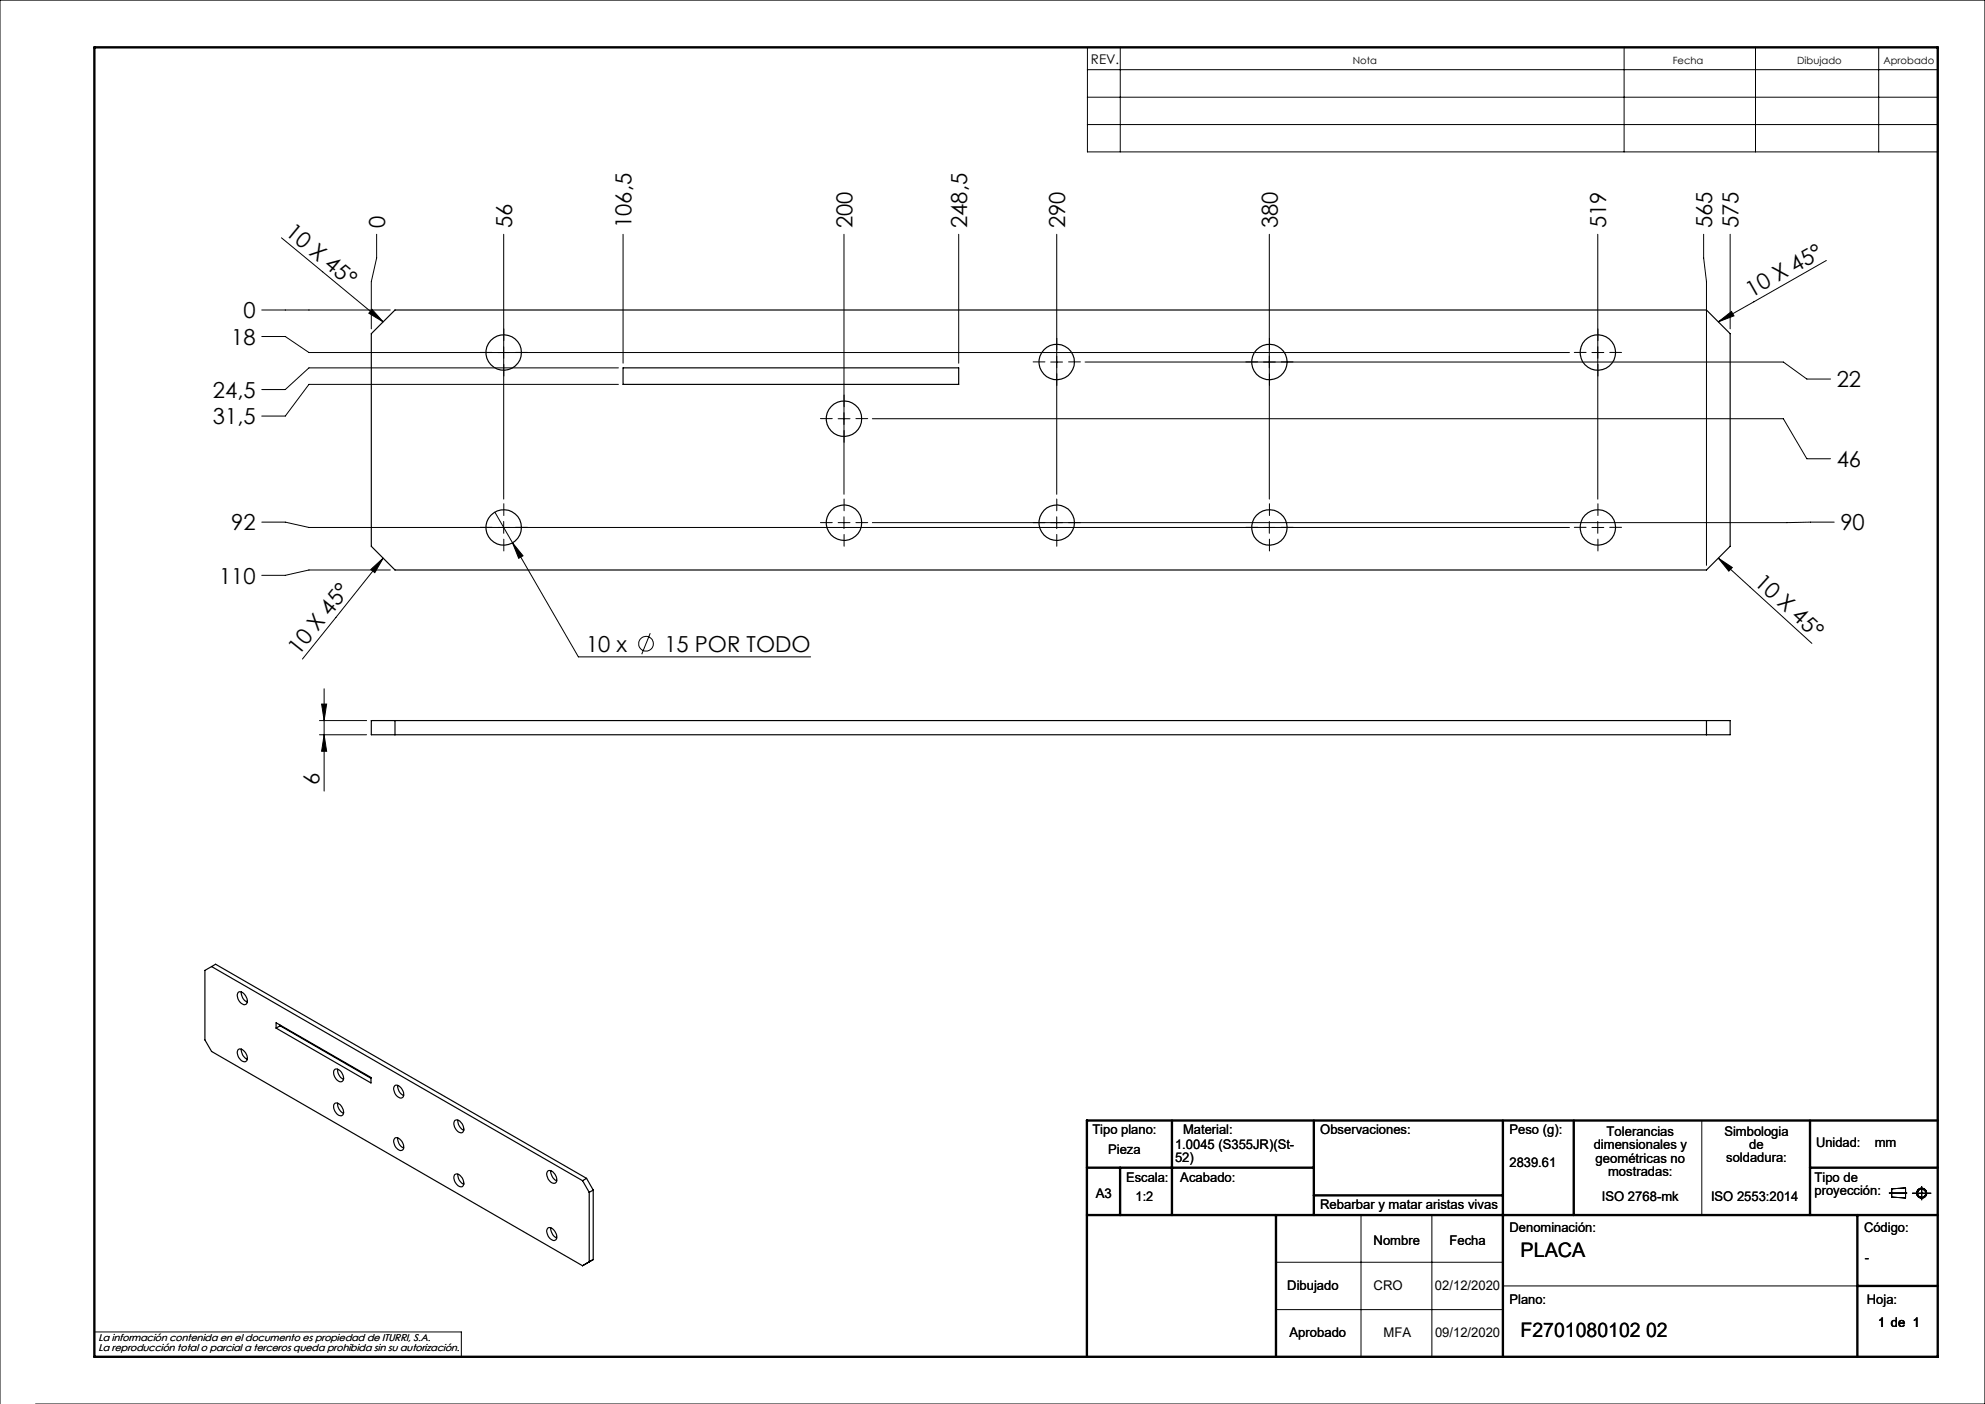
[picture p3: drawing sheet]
<svg xmlns="http://www.w3.org/2000/svg" width="420mm" height="297mm" viewBox="0 0 420 297" stroke-linecap="round" stroke-linejoin="round" font-family="sans-serif">
<g fill="none" stroke="#000" stroke-width=".21">
<path d="M230.1 10h179.9v22.1h-179.9zM230.1 14.7h179.9M237 10v22.1M343.6 10v22.1M371.4 10v22.1M397.5 10v22.1M230.1 20.6h179.9M230.1 26.3h179.9M59.5 50.3l21.6 17.8M79.7 49.6v5l-1.1 5v10M106.6 49.6v56M131.8 49.6v27.2"/>
<path d="M178.6 49.6v55M202.8 49.6v27.2M223.6 49.6v55M268.6 49.6v56M338.1 49.6v56M360.5 49.6v5l.6 5v60M366.1 49.6v20M386.4 55.1l-22.8 13M55.4 71.2h5l5 3.4h266.7M55.4 65.6h27.2M78.7 65.4l2.4 2.7-3.1-1.9zM130.8 77.8h-65.4l-5 4.6h-5"/>
<path d="M222.3 76.6h2.5M229.6 76.6h147.7l5 3.6h5M336.8 74.6h2.5M363.6 68.1l2.8-2.2 .5 .9zM130.8 81.3h-65.4l-5 6.7h-5M177.3 88.6h2.5M184.6 88.6h192.7l5 8.4h5M55.4 110.5h5l5 1.1h266.7M81.1 118.1l-17.1 21.3M104.7 108.3l3.7 6.5M106.6 110.3v2.5M108.4 114.8l2.3 2.8-1 .5z"/>
<path d="M108.4 114.8l14 24.2h49.1M177.3 110.6h2.5M178.6 109.3v2.5M223.6 109.3v2.5M268.6 110.3v2.5M336.8 111.6h2.5M338.1 110.3v2.5M363.6 118.1l2.9 1.9-.7 .8zM363.6 118.1l19.8 18M388.1 110.5l-203.5 .1M78.5 120.5l2.6-2.4-1.8 3zM82.6 120.6h-17.2l-5 1.1h-5"/>
<path d="M137.6 133.9l-1.8 4.5M67.6 155.4h10M67.6 152.4h10M68.1 148.9h1l-.5 3.5zM68.6 155.4l.5 3.5h-1zM68.6 145.7v21.7M360.1 237v20M288 257v30M303 257v30M399.7 252.4h3.8M400.3 251.5l2.9-.2v2.1l-2.9-.2zM404.6 252.4h4"/>
<path d="M406.6 251v2.8M270 267h48M270 277h48M318 272h75M0 297v-297h420v297h-412.5M20 281.8h77.6v5.2"/>
<circle cx="136.7" cy="136.2" r="1.56"/>
<circle cx="406.6" cy="252.4" r=".86"/>
<circle cx="406.6" cy="252.4" r="1.07"/>
</g>
<g fill="none" stroke="#000" stroke-width=".5">
<path d="M20 10h390v277h-390zM248 237v20M278 237v20M318 237v50M333 237v20M383 237v20M410 237h-180v50M230 257h180M230 247h48M237 247v10M270 257v30M278 252.9h40"/>
<path d="M383 247h27M393 257v30M393 272h17"/>
</g>
<g fill="none" stroke="#000" stroke-width=".21" stroke-dasharray="15.2 1.3 1.3 1.3">
<path d="M104.1 74.6h-2.5M106.6 72.1v-2.5M106.6 77.1v2.5M109.1 74.6h2.5M221.1 76.6h-2.5M223.6 74.1v-2.5M223.6 79.1v2.5M226.1 76.6h2.5M266.1 76.6h-2.5M268.6 74.1v-2.5M268.6 79.1v2.5M271.1 76.6h2.5"/>
<path d="M335.6 74.6h-2.5M338.1 72.1v-2.5M338.1 77.1v2.5M340.6 74.6h2.5M176.1 88.6h-2.5M178.6 86.1v-2.5M178.6 91.1v2.5M181.1 88.6h2.5M104.1 111.6h-2.5M106.6 109.1v-2.5M106.6 114.1v2.5M109.1 111.6h2.5"/>
<path d="M176.1 110.6h-2.5M178.6 108.1v-2.5M178.6 113.1v2.5M181.1 110.6h2.5M221.1 110.6h-2.5M223.6 108.1v-2.5M223.6 113.1v2.5M226.1 110.6h2.5M266.1 111.6h-2.5M268.6 109.1v-2.5M268.6 114.1v2.5M271.1 111.6h2.5"/>
<path d="M335.6 111.6h-2.5M338.1 109.1v-2.5M338.1 114.1v2.5M340.6 111.6h2.5"/>
</g>
<g fill="#000">
<path d="M78.7 65.4l2.4 2.7-3.1-1.9zM363.6 68.1l2.8-2.2 .5 .9zM78.5 120.5l2.6-2.4-1.8 3zM108.4 114.8l2.3 2.8-1 .5zM363.6 118.1l2.9 1.9-.7 .8z"/>
<path d="M68.6 155.4l.5 3.5h-1zM68.1 148.9h1l-.5 3.5z"/>
</g>
<g fill="none" stroke="#000" stroke-width=".25">
<path d="M78.6 70.6l5-5h277.5l5 5v45l-5 5h-277.5l-5-5zM131.8 77.8h71v3.5h-71zM78.6 152.4h287.5v3h-287.5zM83.6 152.4v3M361.1 152.4v3M44.8 204.5l-1.4 .8v14.7l1.4 2.4 78.5 45.4M44.8 204.5l78.5 45.3M44.8 204.5l.8-.5 78.5 45.3M50.5 209.9a1.74 1.74 0 0 1 1.8 1.9 .68 .68 0 0 1-.4 .7 .68 .68 0 0 1-.8-.2 1.82 1.82 0 0 1-.6-2.4zM51.1 209.8a2.12 2.12 0 0 0 1.2 2.2M58.4 216.4l20.1 11.5v1.2l-20.1-11.6zM59.3 217l-.9 .5"/>
<path d="M59.3 217l19.2 11.1M59.3 216.8v.2M50.5 222a1.74 1.74 0 0 1 1.8 1.9 .68 .68 0 0 1-.4 .7 .68 .68 0 0 1-.8-.2 1.82 1.82 0 0 1-.6-2.4zM51.1 221.9a2.12 2.12 0 0 0 1.2 2.2M70.9 226.2a1.74 1.74 0 0 1 1.6 2.5 1.18 1.18 0 0 1-1.6-.8l-.3-.9v-.5zM70.9 233.4a1.62 1.62 0 0 1 1.8 1.6 .78 .78 0 0 1-.5 1 .78 .78 0 0 1-1-.4 1.67 1.67 0 0 1-.3-2.2zM71.4 226.2a2.27 2.27 0 0 0 1.3 2.1M71.4 233.4a2.27 2.27 0 0 0 1.3 2.1M83.6 229.6a1.74 1.74 0 0 1 1.8 1.9 .68 .68 0 0 1-.4 .8 .68 .68 0 0 1-.8-.3 1.82 1.82 0 0 1-.6-2.4zM84.2 229.6a2.12 2.12 0 0 0 1.2 2.1M96.2 237.1a1.1 1.1 0 0 1 1.6 .6 1.38 1.38 0 0 1 0 1.9 1.87 1.87 0 0 1-1.6-2.5zM96.9 237a2.2 2.2 0 0 0 1.2 2.1"/>
<path d="M83.6 240.7a1.74 1.74 0 0 1 1.8 1.9 .68 .68 0 0 1-.4 .8 .68 .68 0 0 1-.8-.3 1.82 1.82 0 0 1-.6-2.4zM84.2 240.7a2.12 2.12 0 0 0 1.2 2.1M96.2 248.5a1.1 1.1 0 0 1 1.6 .7 1.38 1.38 0 0 1 0 1.8 1.87 1.87 0 0 1-1.6-2.5zM96.9 248.4a2.12 2.12 0 0 0 1.2 2.1M116 259.7a1.74 1.74 0 0 1 1.8 2 .68 .68 0 0 1-.4 .7 .68 .68 0 0 1-.8-.3 1.82 1.82 0 0 1-.6-2.4zM116 247.7a1.68 1.68 0 0 1 1.8 1.9 .68 .68 0 0 1-.4 .7 .68 .68 0 0 1-.8-.2 1.82 1.82 0 0 1-.6-2.4zM116.6 247.6a2.27 2.27 0 0 0 1.2 2.2M116.6 259.7a2.27 2.27 0 0 0 1.2 2.2M123.3 249.8l1.4 2.4M124.1 249.3l-.8 .5M124.1 249.3l1.4 2.4M124.7 252.2v14.7"/>
<path d="M125.5 251.7l-.8 .5M125.5 251.7v14.7M124.7 266.9l-1.4 .9M125.5 266.4l-.8 .5M125.5 266.4l-2.2 1.4"/>
<circle cx="106.6" cy="74.6" r="3.7"/>
<circle cx="223.6" cy="76.6" r="3.8"/>
<circle cx="268.6" cy="76.6" r="3.8"/>
<circle cx="338.1" cy="74.6" r="3.8"/>
<circle cx="178.6" cy="88.6" r="3.8"/>
<circle cx="106.6" cy="111.6" r="3.7"/>
<circle cx="178.6" cy="110.6" r="3.7"/>
<circle cx="223.6" cy="110.6" r="3.7"/>
<circle cx="268.6" cy="111.6" r="3.8"/>
<circle cx="338.1" cy="111.6" r="3.8"/>
</g>
<g font-size="4.7">
<text x="60.2" y="49.5" transform="rotate(40 60.2 49.5)">10 X 45°</text>
<text x="81.5" y="48.3" transform="rotate(-90 81.5 48.3)">0</text>
<text x="108.4" y="48.3" transform="rotate(-90 108.4 48.3)">56</text>
<text x="133.6" y="48.3" transform="rotate(-90 133.6 48.3)">106,5</text>
<text x="180.4" y="48.3" transform="rotate(-90 180.4 48.3)">200</text>
<text x="204.6" y="48.3" transform="rotate(-90 204.6 48.3)">248,5</text>
<text x="225.4" y="48.3" transform="rotate(-90 225.4 48.3)">290</text>
<text x="270.4" y="48.3" transform="rotate(-90 270.4 48.3)">380</text>
<text x="339.9" y="48.3" transform="rotate(-90 339.9 48.3)">519</text>
<text x="362.2" y="48.3" transform="rotate(-90 362.2 48.3)">565</text>
<text x="367.9" y="48.3" transform="rotate(-90 367.9 48.3)">575</text>
<text x="370.6" y="62.9" transform="rotate(-30 370.6 62.9)">10 X 45°</text>
<text x="51.5" y="67.3">0</text>
<text x="48.9" y="72.9">18</text>
<text x="388.6" y="81.9">22</text>
<text x="45.1" y="84.2">24,5</text>
<text x="45.1" y="89.8">31,5</text>
<text x="388.6" y="98.8">46</text>
<text x="48.9" y="112.2">92</text>
<text x="389.4" y="112.2">90</text>
<text x="46.3" y="123.4">110</text>
<text x="371" y="123.5" transform="rotate(42 371 123.5)">10 X 45°</text>
<text x="124" y="137.9">10 x</text>
<text x="140.6" y="137.9">15 POR TODO</text>
<text x="63.2" y="138.8" transform="rotate(-51 63.2 138.8)">10 X 45°</text>
<text x="67.6" y="166" transform="rotate(-90 67.6 166)">6</text>
</g>
<g font-size="4.2">
<text x="321.7" y="265.9">PLACA</text>
<text x="321.7" y="282.8">F2701080102 02</text>
</g>
<g font-size="2.8">
<text x="230.8" y="13.6">REV.</text>
<text x="231.1" y="239.9">Tipo plano:</text>
<text x="250.3" y="239.9">Material:</text>
<text x="279.3" y="239.9">Observaciones:</text>
<text x="319.4" y="239.9">Peso (g):</text>
<text x="234.5" y="244.1">Pieza</text>
<text x="248.6" y="243">1.0045 (S355JR)(St-</text>
<text x="248.6" y="245.8">52)</text>
<text x="337.2" y="243.1">dimensionales y</text>
<text x="337.6" y="246">geométricas no</text>
<text x="339.9" y="240.3">Tolerancias</text>
<text x="364.9" y="240.2">Simbologia</text>
<text x="365.3" y="245.9">soldadura:</text>
<text x="370.1" y="243">de</text>
<text x="384.2" y="242.7">Unidad:</text>
<text x="396.7" y="242.7">mm</text>
<text x="238.3" y="250">Escala:</text>
<text x="249.7" y="250">Acabado:</text>
<text x="319.4" y="246.9">2839.61</text>
<text x="340.2" y="248.8">mostradas:</text>
<text x="383.9" y="250">Tipo de</text>
<text x="231.9" y="253.4">A3</text>
<text x="240.3" y="254">1:2</text>
<text x="279.3" y="255.7">Rebarbar y matar aristas vivas</text>
<text x="338.9" y="254">ISO 2768-mk</text>
<text x="362" y="254">ISO 2553:2014</text>
<text x="383.9" y="252.8">proyección:</text>
<text x="290.6" y="263.3">Nombre</text>
<text x="306.7" y="263.3">Fecha</text>
<text x="319.4" y="260.6">Denominación:</text>
<text x="394.4" y="260.6">Código:</text>
<text x="394.6" y="266.9">-</text>
<text x="272.4" y="273">Dibujado</text>
<text x="290.6" y="273">CRO</text>
<text x="303.6" y="273">02/12/2020</text>
<text x="319.4" y="275.8">Plano:</text>
<text x="395" y="275.8">Hoja:</text>
<text x="397.4" y="280.6">1 de 1</text>
<text x="272.8" y="282.8">Aprobado</text>
<text x="292.7" y="282.8">MFA</text>
<text x="303.6" y="282.8">09/12/2020</text>
</g>
<g font-size="2.1">
<text x="286.2" y="13.6">Nota</text>
<text x="353.9" y="13.6">Fecha</text>
<text x="380.3" y="13.6">Dibujado</text>
<text x="398.5" y="13.6">Aprobado</text>
<text x="20.8" y="283.7">La información contenida en el documento es propiedad de ITURRI, S.A.</text>
<text x="20.8" y="285.7">La reproducción total o parcial a terceros queda prohibida sin su autorización.</text>
</g>
</svg>
